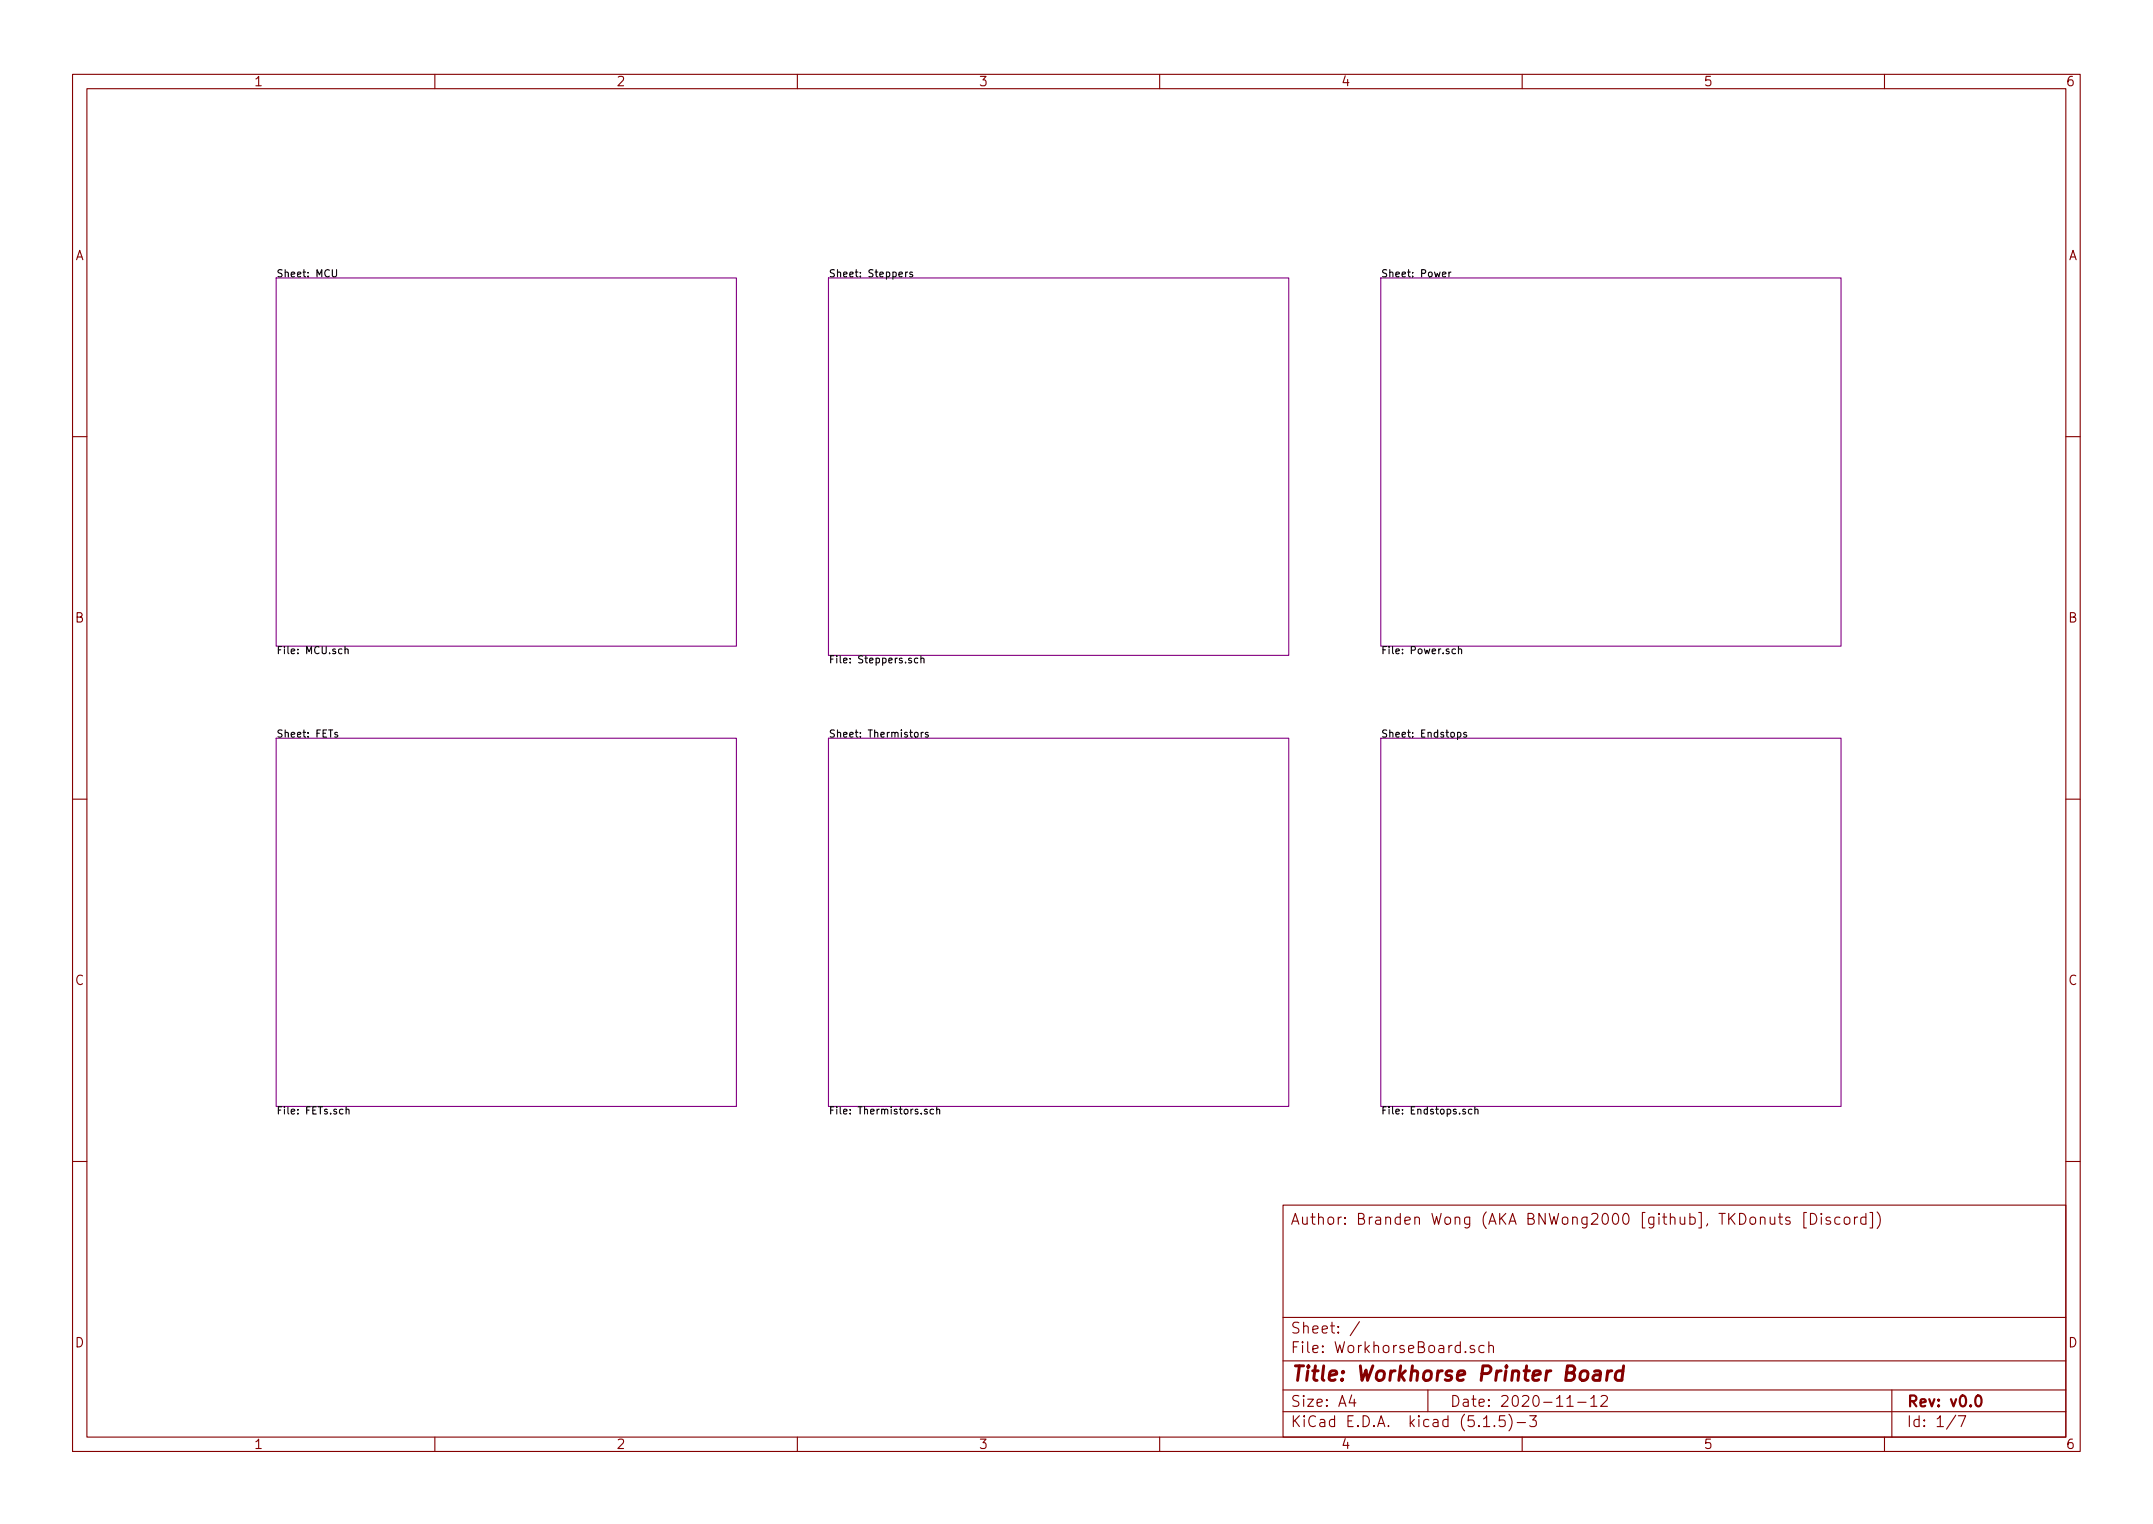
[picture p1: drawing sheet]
<svg xmlns="http://www.w3.org/2000/svg" width="297mm" height="210mm" viewBox="0 0 297 210" stroke-linecap="round" stroke-linejoin="round" font-family="sans-serif">
<g fill="none" stroke="#840000" stroke-width=".15">
<path d="M10 10.3h277v189.9h-277zM12 12.2h273v186.1h-273zM60 10.3v1.9M110 10.3v1.9M160 10.3v1.9M210 10.3v1.9M260 10.3v1.9M10 60.2h2M285 60.2h2M10 110.3h2M285 110.3h2M10 160.2h2"/>
<path d="M177 166.3h108v32h-108zM246.9 168a.37 .37 0 0 0-.5 .1v.1a.54 .54 0 0 0 .5 .3v.3l-.1 .1-.4-.1M249.2 167.3h-.3v2.1h.3M249.8 167.4a.79 .79 0 0 1 .8 .5 .79 .79 0 0 1-.2 .9l-.6 .1zM251.3 167.4l-.1 .1 .1 .1 .1-.1-.1-.1v.2M251.3 167.9v1M252.5 168a.37 .37 0 0 0-.6 .1v.1a.54 .54 0 0 0 .6 .3l.1 .1-.1 .2-.2 .1-.4-.1M253.8 168l-.4-.1-.3 .3 .1 .6 .2 .1 .4-.1M254.5 168a.44 .44 0 0 1 .7 .2v.4a.41 .41 0 0 1-.4 .3 .41 .41 0 0 1-.4-.3zM255.9 167.9v1M256.3 167.9a.37 .37 0 0 0-.4 .3M257.4 168a.53 .53 0 0 0-.6 0v.8a.53 .53 0 0 0 .6 0"/>
<path d="M257.4 167.4v1.5M258 167.3h.3v2.1h-.3M259 167.2a1.71 1.71 0 0 1 0 2.3M285 160.2h2M60 198.3v1.9M110 198.3v1.9M160 198.3v1.9M177 194.8h108M177 191.8h108M177 187.8h108M177 181.8h108M186.5 192.5l-.4 1h1"/>
<path d="M186.8 193v1M187.6 182.3l-1.3 2M197 191.8v3M203.4 185.7a.37 .37 0 0 0-.6 .1v.1a.54 .54 0 0 0 .6 .3l.1 .1-.1 .2-.1 .1-.5-.1M204.7 196.8h.8M204.7 185.7l-.4-.1-.3 .3 .1 .6 .2 .1 .4-.1M205.4 185.7a.38 .38 0 0 1 .6 .1v.8M205.4 185.1v1.5M206.2 196.7v.1l-.1-.1h.1v.1M207.6 195.3h-.7l-.1 .7h.1a.62 .62 0 0 1 .7 0v.7l-.2 .1h-.4l-.2-.1M208.2 195.1a1.71 1.71 0 0 1 0 2.3M209.3 196.3h1.2"/>
<path d="M210 198.3v1.9M211 195.3h1l-.5 .6 .4 .1 .1 .2-.1 .5-.2 .1h-.4l-.3-.1M216.2 194h.8M217.7 193.5h1.1M219.5 193l.4-.5v1.5M219.5 194h.8M220.9 192.7l.2-.2 .5 .1a.37 .37 0 0 1 .1 .6l-.9 .8h1M260 198.3v1.9M261 191.8v6.5M269.8 195.2l-1.2 2M270.2 195.3h1l-.6 1.5"/>
</g>
<path d="M272.7 192.7a.35 .35 0 0 1 .3-.2 .35 .35 0 0 1 .3 .3 .77 .77 0 0 1-.4 1.2 .9 .9 0 0 1-.2-1.3z" fill="none" stroke="#840000" stroke-width=".3"/>
<path d="M220 189.2l.2-.1 .6 .1v.2l-.1 1M220.8 189.6l-.2 .1h-.5a.4 .4 0 0 0-.3 .3 .4 .4 0 0 0 .2 .4h.5l.2-.1M221.8 189.1l-.2 1.3M222.4 189.1a.54 .54 0 0 0-.6 .4M223.9 189.2a.68 .68 0 0 0-1 .3l-.1 .6 .2 .2 .2 .1 .6-.1M224 188.4l-.3 2" fill="none" stroke="#840000" stroke-width=".41"/>
<path d="M38.1 38.3h63.5v50.8h-63.5zM114.3 38.3h63.5v52.1h-63.5zM190.5 38.3h63.5v50.8h-63.5zM38.1 101.8h63.5v50.8h-63.5zM114.3 101.8h63.5v50.8h-63.5zM190.5 101.8h63.5v50.8h-63.5z" fill="none" stroke="#840084" stroke-width=".15"/>
<g fill="none" stroke="#000" stroke-width=".15">
<path d="M45.8 37.2v.8l.3 .2 .2-.1 .1-.1v-.8M124.9 37.5v.7M125.2 37.5l-.2 .1-.1 .1M125.9 37.6l-.3-.1-.1 .2 .1 .1 .3 .1v.2h-.4M199 37.9l.5-.1-.1-.2-.2-.1-.2 .2 .1 .4h.3M199.9 37.5v.7M200.2 37.5l-.3 .2M47.2 89.6l-.3-.1-.2 .2 .1 .4h.4M47.6 89.6h.4v.6M47.6 89.2v1M125.7 90.9l-.2-.1-.2 .1 .1 .2 .3 .1v.2h-.4M126.6 90.9l-.3-.1-.1 .2 .1 .4h.3"/>
<path d="M127.1 90.9h.3l.1 .6M127.1 90.5v1M200.8 89.6l-.3-.1-.2 .2 .1 .4h.4M201.2 89.6h.4l.1 .6M201.2 89.2v1M46.6 101.1l-.3-.1-.1 .2v.1l.4 .1v.2h-.4M126.2 101.1l.1-.1 .3 .1v.5l-.3 .1-.1-.1zM127.1 101v.7M127.4 101l-.3 .2M128 101.1l-.2-.1-.1 .2v.1l.3 .1v.2h-.3M201.1 101.1l.3-.1 .1 .2v.4h-.4M201.1 101v1"/>
<path d="M202.3 101.1l-.2-.1-.2 .2 .1 .1 .3 .1v.2h-.4M47.3 153.1l-.3-.1-.2 .2 .1 .4h.4M47.8 153.1h.3l.1 .6M47.8 152.7v1M127.9 153.1l-.2-.1-.2 .2 .1 .1 .3 .1v.2h-.4M128.8 153.1l-.3-.1-.2 .2 .1 .4h.4M129.2 153.1h.4v.6M129.2 152.7v1M202.2 153.1l-.3-.1-.1 .2v.1l.4 .1v.2h-.4M203.1 153.1l-.3-.1-.2 .2 .1 .4h.4M203.5 153.1h.4v.6M203.5 152.7v1"/>
</g>
<text font-size="2.8" fill="#840000" x="178" y="190.5">Title: Workhorse Printer Board</text>
<g font-size="2.1" fill="#840000">
<text x="178" y="169">Author: Branden Wong (AKA BNWong2000 [github], TKDonuts [Discord])</text>
<text x="178" y="184">Sheet: /</text>
<text x="178" y="186.7">File: WorkhorseBoard.sch</text>
<text x="178" y="196.9">KiCad E.D.A. kicad (5.1.5)-3</text>
<text x="178" y="194.1">Size: A4</text>
<text x="200" y="194.1">Date: 2020-11-12</text>
<text x="263" y="194.1">Rev: v0.0</text>
<text x="263" y="196.9">Id: 1/7</text>
</g>
<g font-size="1.8" fill="#840000">
<text x="35" y="11.9">1</text>
<text x="85" y="11.9">2</text>
<text x="135" y="11.9">3</text>
<text x="185" y="11.9">4</text>
<text x="235" y="11.9">5</text>
<text x="285" y="11.9">6</text>
<text x="10.4" y="35.9">A</text>
<text x="285.4" y="35.9">A</text>
<text x="10.4" y="85.9">B</text>
<text x="285.4" y="85.9">B</text>
<text x="10.4" y="135.9">C</text>
<text x="285.4" y="135.9">C</text>
<text x="10.4" y="185.9">D</text>
<text x="285.4" y="185.9">D</text>
<text x="35" y="199.9">1</text>
<text x="85" y="199.9">2</text>
<text x="135" y="199.9">3</text>
<text x="185" y="199.9">4</text>
<text x="235" y="199.9">5</text>
<text x="285" y="199.9">6</text>
</g>
<g font-size="1.4">
<text x="38.1" y="38.2">Sheet: MCU</text>
<text x="114.3" y="38.2">Sheet: Steppers</text>
<text x="190.5" y="38.2">Sheet: Power</text>
<text x="38.1" y="90.2">File: MCU.sch</text>
<text x="114.3" y="91.5">File: Steppers.sch</text>
<text x="190.5" y="90.2">File: Power.sch</text>
<text x="38.1" y="101.7">Sheet: FETs</text>
<text x="114.3" y="101.7">Sheet: Thermistors</text>
<text x="190.5" y="101.7">Sheet: Endstops</text>
<text x="38.1" y="153.7">File: FETs.sch</text>
<text x="114.3" y="153.7">File: Thermistors.sch</text>
<text x="190.5" y="153.7">File: Endstops.sch</text>
</g>
</svg>
